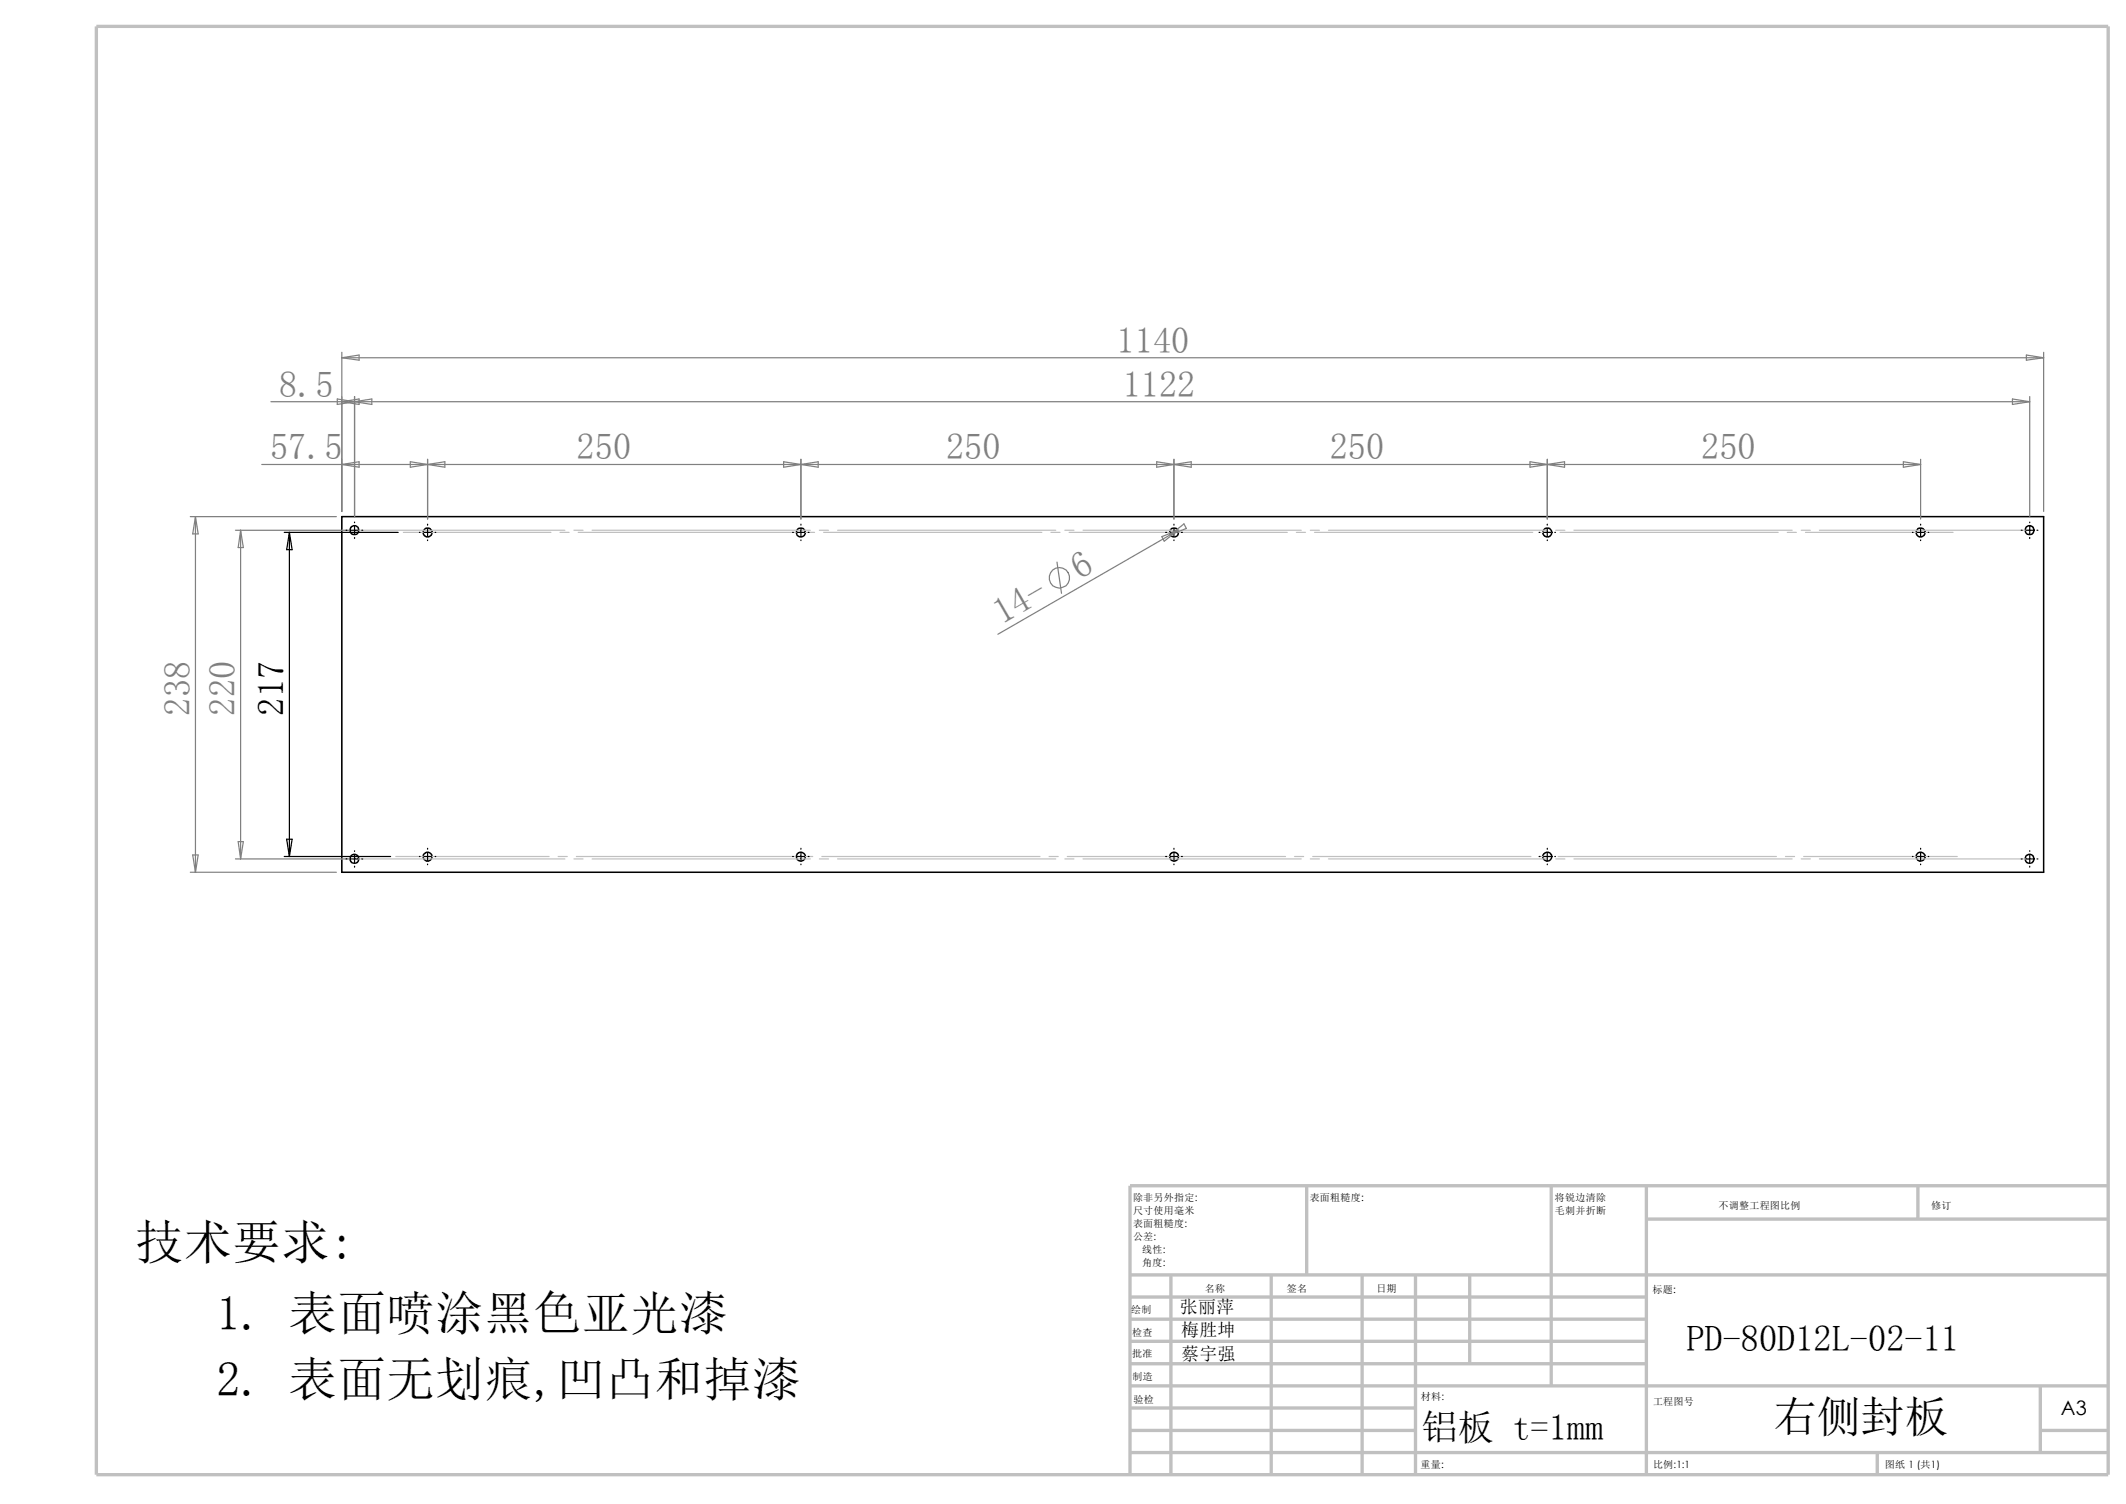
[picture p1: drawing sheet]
<svg xmlns="http://www.w3.org/2000/svg" width="297mm" height="210mm" viewBox="0 0 297 210" stroke-linecap="round" stroke-linejoin="round" font-family="sans-serif">
<g fill="none" stroke="#c0c0c0" stroke-width=".47">
<path d="M13.5 3.7h281v202.2h-281zM157.9 178h136.6M163.6 178v27.9M177.6 178v27.9M182.5 165.6v12.4M190.3 178v27.9M197.7 178v27.9M205.3 178v12.4M216.7 165.6v27.9M230 170.2h64.5M230 165.6v40.3M267.9 165.6v4.6"/>
<path d="M294.5 165.6h-136.6v40.3M157.9 193.5h136.6M157.9 196.6h39.8M157.9 199.7h39.8M157.9 181.1h72.1M157.9 184.2h72.1M157.9 187.3h72.1M157.9 190.4h72.1M285 193.5v9.3M285 199.7h9.5M157.9 202.8h136.6M262.3 202.8v3.1"/>
</g>
<g fill="none" stroke="#000" stroke-width=".21">
<path d="M47.8 72.1h237.7v49.7h-237.7z"/>
<circle cx="49.5" cy="74" r=".63"/>
<circle cx="59.7" cy="74.3" r=".63"/>
<circle cx="111.9" cy="74.3" r=".63"/>
<circle cx="164" cy="74.3" r=".63"/>
<circle cx="216.2" cy="74.3" r=".63"/>
<circle cx="268.3" cy="74.3" r=".64"/>
<circle cx="283.5" cy="74" r=".63"/>
<circle cx="49.5" cy="119.9" r=".63"/>
<circle cx="59.8" cy="119.6" r=".62"/>
<circle cx="111.9" cy="119.6" r=".62"/>
<circle cx="164" cy="119.6" r=".62"/>
<circle cx="216.2" cy="119.6" r=".62"/>
<circle cx="268.3" cy="119.6" r=".63"/>
<circle cx="283.5" cy="119.9" r=".63"/>
</g>
<g fill="none" stroke="#c0c0c0" stroke-width=".17">
<path d="M49.5 74h29.4M56.3 74.3h20.7M78.2 74.3h1.3M80.2 74h1.2M80.8 74.3h30.5M82.7 74h30.5M112.5 74.3h1.3M114.5 74h1.2M115.1 74.3h30.4M117 74h30.5M146.8 74.3h1.3M148.8 74h1.2"/>
<path d="M149.4 74.3h30.4M151.3 74h30.5M181.1 74.3h1.3M183 74h1.3M183.6 74.3h30.5M185.6 74h30.5M215.4 74.3h1.3M217.3 74h1.3M217.9 74.3h30.5M219.9 74h30.5M249.7 74.3h1.3M251.6 74h1.3"/>
<path d="M252.2 74.3h20.6M254.2 74h29.3M49.5 119.9h29.4M55.3 119.6h21.4M78 119.6h1.2M80.2 119.9h1.2M80.5 119.6h30.5M82.7 119.9h30.5M112.3 119.6h1.2M114.5 119.9h1.2M114.8 119.6h30.5M117 119.9h30.5"/>
<path d="M146.6 119.6h1.2M148.8 119.9h1.2M149.1 119.6h30.5M151.3 119.9h30.5M180.8 119.6h1.3M183 119.9h1.3M183.4 119.6h30.5M185.6 119.9h30.5M215.1 119.6h1.3M217.3 119.9h1.3M217.7 119.6h30.5M219.9 119.9h30.5"/>
<path d="M249.4 119.6h1.3M251.6 119.9h1.3M252 119.6h21.4M254.2 119.9h29.3"/>
</g>
<g fill="none" stroke="#808080" stroke-width=".17">
<path d="M37.8 56.1h245.7M47.1 55.7l4.8 .8v-.8l-4.8 .8zM47.8 49.2v22.2M47.8 56.1l2.4-.4v.8zM47.8 50l2.4-.4v.7zM47.8 50h237.7M49.5 55.4v16.7M281.1 55.7l2.4 .4-2.4 .4zM283.1 49.6l2.4 .4-2.4 .3zM283.5 55.4v16.7M285.5 49.2v22.2M26.6 72.1h20.4"/>
<path d="M27.3 72.1l.4 2.4h-.8zM27.3 72.1v49.7M32.9 74h15.9M33.6 74v45.9M33.6 74l.4 2.5h-.7zM36.6 64.9h231.7M47.8 64.9l2.4-.4v.7zM57.3 64.5l4.8 .7v-.7l-4.8 .7zM59.7 64.1v8.4M109.5 64.5l4.8 .7v-.7l-4.8 .7zM111.9 64.1v8.4M147.7 78.5l.6 4.3"/>
<path d="M161.6 64.5l4.8 .7v-.7l-4.8 .7zM162.3 74.9l2.2-.9-1.9 1.6zM163.5 74.7l1.9-1.5 .3 .6zM163.5 74.7l-24.1 13.9M164 64.1v8.4M164.5 74l-1 .7M213.7 64.5v.7l4.9-.7v.7zM216.2 64.1v8.4M265.9 64.5l2.4 .4-2.4 .3zM268.3 64.1v8.4M26.9 119.4h.8l-.4 2.4zM32.9 119.9h15.9"/>
<path d="M33.3 117.5h.7l-.4 2.4zM26.6 121.8h20.4"/>
<circle cx="148" cy="80.7" r="1.43"/>
</g>
<g fill="none" stroke="#000" stroke-width=".17">
<path d="M39.7 74.3h15.9M40.4 74.3v45.3M40.4 74.3l.4 2.5h-.8zM48.3 74h.2M49 74h1M49.5 72.9v.1M49.5 73.5v1M49.5 75.1v.1M50.5 74h.2M58.6 74.3h.1M59.2 74.3h1M59.7 73.2v.1"/>
<path d="M59.7 73.8v1.1M59.7 75.4v.1M60.8 74.3h.1M110.7 74.3h.1M111.3 74.3h1.1M111.9 73.2v.1M111.9 73.8v1.1M111.9 75.4v.1M112.9 74.3h.1M162.9 74.3h.1M163.5 74.3h1M164 73.2v.1"/>
<path d="M164 73.8v1.1M164 75.4v.1M165.1 74.3h.1M215 74.3h.1M215.6 74.3h1.1M216.2 73.2v.1M216.2 73.8v1.1M216.2 75.4v.1M217.2 74.3h.1M267.2 74.3h.1M267.8 74.3h1M268.3 73.2v.1"/>
<path d="M268.3 73.8v1.1M268.3 75.4v.1M269.4 74.3h.1M282.4 74h.1M283 74h1.1M283.5 72.9v.1M283.5 73.5v1M283.5 75.1v.1M284.6 74h.1M39.7 119.6h14.9M40 117.2h.8l-.4 2.4zM48.3 119.9h.2"/>
<path d="M49 119.9h1M49.5 118.8v.1M49.5 119.4v1M50.5 119.9h.2M58.6 119.6h.1M59.2 119.6h1M59.7 118.4v.2M59.7 119.1v1M60.8 119.6h.1M110.7 119.6h.1M111.3 119.6h1.1M111.9 118.4v.2"/>
<path d="M111.9 119.1v1M112.9 119.6h.1M162.9 119.6h.1M163.5 119.6h1M164 118.4v.2M164 119.1v1M165.1 119.6h.1M215 119.6h.1M215.6 119.6h1.1M216.2 118.4v.2M216.2 119.1v1M217.2 119.6h.1"/>
<path d="M267.2 119.6h.1M267.8 119.6h1M268.3 118.4v.2M268.3 119.1v1M269.4 119.6h.1M282.4 119.9h.1M283 119.9h1.1M283.5 118.8v.1M283.5 119.4v1M284.6 119.9h.1M49.5 120.9v.2M59.7 120.6v.1"/>
<path d="M111.9 120.6v.1M164 120.6v.1M216.2 120.6v.1M268.3 120.6v.1M283.5 120.9v.2"/>
</g>
<g font-size="6.7">
<text x="18.9" y="175.8">技术要求:</text>
<text x="30.2" y="185.8">1. 表面喷涂黑色亚光漆</text>
<text x="30.2" y="194.9">2. 表面无划痕,凹凸和掉漆</text>
</g>
<text font-size="6.1" x="247.8" y="199.9">右侧封板</text>
<g font-size="5.1" fill="#808080">
<text x="156" y="49.2">1140</text>
<text x="39" y="55.4">8.5</text>
<text x="156.8" y="55.4">1122</text>
<text x="37.7" y="64.1">57.5</text>
<text x="80.6" y="64.1">250</text>
<text x="132.2" y="64.1">250</text>
<text x="185.8" y="64.1">250</text>
<text x="237.7" y="64.1">250</text>
<text x="150.8" y="81" transform="rotate(-30 150.8 81)">6</text>
<text x="140" y="87.3" transform="rotate(-30 140 87.3)">14-</text>
<text x="26.5" y="99.9" transform="rotate(-90 26.5 99.9)">238</text>
<text x="32.8" y="99.9" transform="rotate(-90 32.8 99.9)">220</text>
</g>
<g font-size="5.1">
<text x="39.6" y="99.9" transform="rotate(-90 39.6 99.9)">217</text>
<text x="235.6" y="188.6">PD-80D12L-02-11</text>
<text x="198.6" y="201">铝板 t=1mm</text>
</g>
<text font-size="2.8" x="287.9" y="197.6">A3</text>
<g font-size="2.5">
<text x="164.8" y="183.4">张丽萍</text>
<text x="165" y="189.9">蔡宇强</text>
<text x="165" y="186.5">梅胜坤</text>
</g>
<g font-size="1.4">
<text x="158.3" y="167.7">除非另外指定:</text>
<text x="183" y="167.7">表面粗糙度:</text>
<text x="217.2" y="167.6">将锐边清除</text>
<text x="158.3" y="169.5">尺寸使用毫米</text>
<text x="158.3" y="171.4">表面粗糙度:</text>
<text x="158.3" y="173.2">公差:</text>
<text x="217.2" y="169.5">毛刺并折断</text>
<text x="240.1" y="168.7">不调整工程图比例</text>
<text x="269.8" y="168.9">修订</text>
<text x="159.6" y="176.8">角度:</text>
<text x="159.6" y="175">线性:</text>
<text x="158" y="183.4">绘制</text>
<text x="168.3" y="180.4">名称</text>
<text x="179.8" y="180.4">签名</text>
<text x="192.3" y="180.4">日期</text>
<text x="230.8" y="180.6">标题:</text>
<text x="158.2" y="189.5">批准</text>
<text x="158.2" y="186.5">检查</text>
<text x="158.2" y="192.7">制造</text>
<text x="158.4" y="195.9">验检</text>
<text x="198.5" y="195.4">材料:</text>
<text x="230.9" y="196.2">工程图号</text>
<text x="198.5" y="204.9">重量:</text>
<text x="230.9" y="204.9">比例:1:1</text>
<text x="263.3" y="204.9">图纸 1 (共1)</text>
</g>
</svg>
